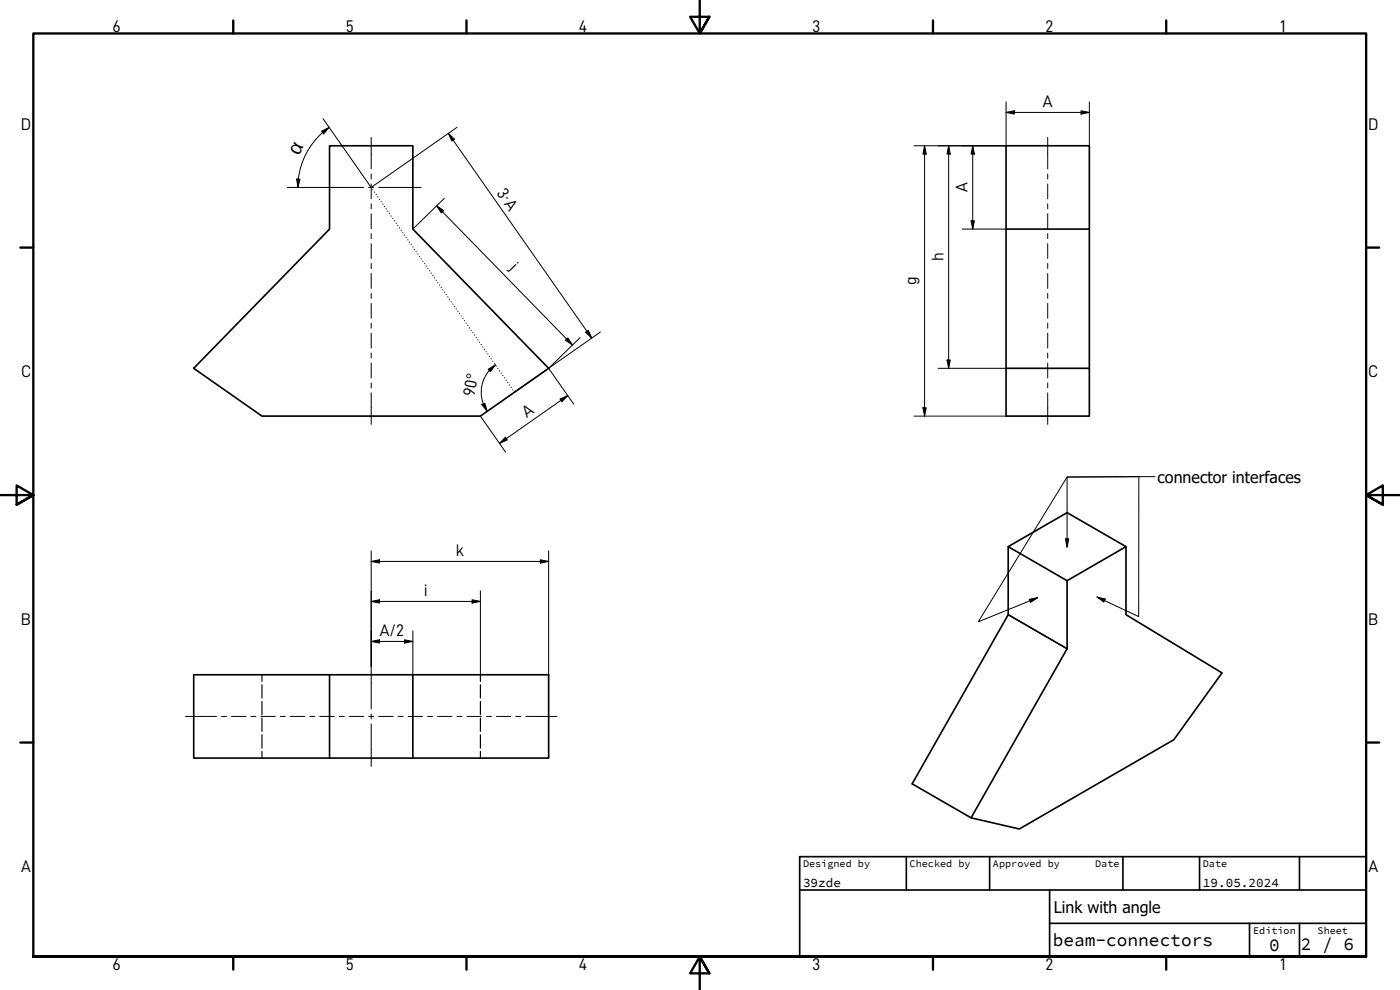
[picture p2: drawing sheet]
<svg xmlns="http://www.w3.org/2000/svg" width="420mm" height="297mm" viewBox="0 0 420 297" stroke-linecap="round" stroke-linejoin="round" font-family="sans-serif">
<!-- layer: Visible (ISO) -->
<path d="M98.9 43.7h25v25l40.8 41.8-20.5 14.3h-65.6l-20.5-14.3 40.8-41.8zM301.9 68.7h25v-25h-25v81.1h25v-14.3h-25M326.9 68.7v41.8M302.6 164l17.7 10.2v20.4l-17.7-10.2M337.9 164v20.4l28.8 17.5-14.4 20.1-46.4 26.7-14.5-3.3-17.7-10.2 28.9-50.8v-20.4l17.7-10.2 17.6 10.2-17.6 10.2M320.3 194.6l-28.9 50.8M98.9 202.5v25h25v-25M98.9 227.5h-40.8v-25h106.6v25h-40.8" fill="none" stroke="#000" stroke-width=".5"/>
<!-- layer: Hidden (ISO) -->
<path d="M78.6 202.5v2M78.6 205.5v4M78.6 210.5v4M78.6 215.5v4M144.2 202.5v2M144.2 205.5v4M144.2 210.5v4M144.2 215.5v4M78.6 220.5v3.9M78.6 225.5v2M144.2 220.5v3.9M144.2 225.5v2" fill="none" stroke="#000" stroke-width=".35"/>
<!-- layer: Title (ISO) -->
<path d="M240 257h170v30h-170zM272 257v10M297 257v10M337 257v10M360 257v10M390 257v10M240 267h170M315 277h95M315 267v20M375 277v10M390 277v10" fill="none" stroke="#000" stroke-width=".5"/>
<!-- layer: Border (ISO) -->
<g fill="none" stroke="#000" stroke-width=".7">
<path d="M70 6.1v3.9M140 6.1v3.9M210 0v10l-2.9-5h5.8l-2.9 5 2.9-5M280 6.1v3.9M350 6.1v3.9M6.1 74.3h3.9M410 74.3h3.9M0 148.5h10l-5-2.8v5.7l5-2.9-5 2.9M420 148.5h-10l5-2.8v5.7l-5-2.9 5 2.9M6.1 222.8h3.9M410 222.8h3.9M10 287v-277h400v277h-400h400"/>
<path d="M70 287v3.9M140 287v3.9M212.9 292l-2.9-5 2.9 5h-5.8l2.9-5v10M280 287v3.9M350 287v3.9"/>
</g>
<!-- layer: Sketch Geometry (ISO) -->
<g fill="none" stroke="#000" stroke-width=".3">
<path d="M111.4 56.2v.1M111.9 56.9v.1M112.4 57.6v.1M112.9 58.3v.1M113.4 59v.1M113.9 59.8v.1M114.4 60.5v.1M114.9 61.2v.1M115.4 61.9v.1M115.9 62.6v.1M116.4 63.3v.1M116.9 64v.2"/>
<path d="M117.4 64.8v.1M117.9 65.5v.1M118.4 66.2v.1M118.9 66.9v.1M119.4 67.6v.1M119.9 68.3v.1M120.4 69v.1M120.9 69.8v.1M121.4 70.5v.1M121.9 71.2v.1M122.4 71.9v.1M122.9 72.6v.1"/>
<path d="M123.4 73.3v.1M123.9 74v.2M124.4 74.8v.1M124.9 75.5v.1M125.4 76.2v.1M125.9 76.9v.1M126.4 77.6v.1M126.9 78.3v.1M127.4 79v.1M127.9 79.8v.1M128.4 80.5v.1M128.9 81.2v.1"/>
<path d="M129.4 81.9v.1M129.9 82.6v.1M130.4 83.3v.1M130.9 84v.2M131.4 84.8v.1M131.9 85.5v.1M132.4 86.2v.1M132.9 86.9v.1M133.4 87.6v.1M133.9 88.3v.1M134.4 89v.2M134.9 89.8v.1"/>
<path d="M135.4 90.5v.1M135.9 91.2v.1M136.4 91.9v.1M136.9 92.6v.1M137.4 93.3v.1M137.9 94.1v.1M138.4 94.8v.1M138.9 95.5v.1M139.4 96.2v.1M139.9 96.9v.1M140.4 97.6v.1M140.9 98.3v.1"/>
<path d="M141.4 99v.2M141.9 99.8v.1M142.4 100.5v.1M142.9 101.2v.1M143.4 101.9v.1M143.9 102.6v.1M144.4 103.3v.1M144.9 104.1v.1M145.4 104.8v.1M145.9 105.5v.1M146.4 106.2v.1M146.9 106.9v.1"/>
<path d="M147.4 107.6v.1M147.9 108.3v.1M148.4 109l.1 .2M148.9 109.8v.1M149.4 110.5v.1M149.9 111.2v.1M150.4 111.9l.1 .1M150.9 112.6l.1 .1M151.4 113.3v.1M151.9 114.1v.1M152.4 114.8l.1 .1M152.9 115.5l.1 .1"/>
<path d="M153.4 116.2v.1M153.9 116.9v.1M154.4 117.6v.1M302.6 184.4l17.7 10.2"/>
</g>
<!-- layer: Centerline (ISO) -->
<g fill="none" stroke="#000" stroke-width=".3">
<path d="M96.4 56.2h12.7M110.6 56.2h1.5M111.4 41.2v9.5M111.4 52.2v1.5M111.4 55.2v4.5M113.6 56.2h12.8M314.4 41.2v9.5M314.4 52.2v1.5M314.4 55.2v4.5M111.4 61.1v1.5M111.4 64.2v4.4M111.4 70.1v1.5"/>
<path d="M111.4 73.1v4.5M111.4 79.1v1.5M314.4 61.1v1.5M314.4 64.2v4.4M314.4 70.1v1.5M314.4 73.1v4.5M314.4 79.1v1.5M111.4 82.1v4.4M111.4 88v1.5M111.4 91v4.5M111.4 97v1.5M111.4 100v4.4"/>
<path d="M314.4 82.1v4.4M314.4 88v1.5M314.4 91v4.5M314.4 97v1.5M314.4 100v4.4M111.4 105.9v1.5M111.4 108.9v4.5M111.4 114.9v1.5M111.4 117.9v9.4M314.4 105.9v1.5M314.4 108.9v4.5M314.4 114.9v1.5"/>
<path d="M314.4 117.9v9.4M111.4 200v12.7M55.6 215h9.4M66.5 215h1.5M69.5 215h4.3M75.3 215h1.5M78.3 215h4.3M84.1 215h1.5M87.1 215h4.4M93 215h1.5M96 215h4.3M101.8 215h1.5"/>
<path d="M104.8 215h4.3M110.6 215h1.5M111.4 214.2v1.5M111.4 217.2v12.8M113.6 215h4.4M119.5 215h1.5M122.5 215h4.3M128.3 215h1.5M131.3 215h4.3M137.1 215h1.6M140.2 215h4.3M146 215h1.5"/>
<path d="M149 215h4.3M154.8 215h1.5M157.8 215h9.4"/>
</g>
<!-- layer: Dimension (ISO) -->
<g fill="none" stroke="#000" stroke-width=".3">
<path d="M96.5 39.4l2.3-1.2-1.7 2zM97 35.6l14.3 20.5M98.8 38.2a22 22 0 0 0-9.4 18M137.2 38.2l-25.7 17.9M301.9 33.7l2.5-.5v1zM301.9 33.7h25M301.9 30.6v13.1h-27.6M324.4 33.2l2.5 .5-2.5 .5zM326.9 30.6v13.1M86.2 56.2h10.2M89 53.7l1 .1-.6 2.4zM133.3 59.5l-9.4 9.2"/>
<path d="M134.6 40l1.8 1.8-.8 .6zM134.6 40l43 61.4M277.5 43.7l.5 2.5h-1zM277.5 43.7v81.1M284.7 43.7l.5 2.5h-1zM284.7 43.7v66.8M291.9 43.7l.5 2.5h-1zM291.9 43.7v25M131.1 61.8l2.1 1.4-.8 .7zM131.1 61.8l40.7 41.7M288.8 68.7h13.1M291.4 66.2h1l-.5 2.5z"/>
<path d="M175.7 99.7l.9-.6 1 2.3zM180.2 99.6l-25.8 18.1M146.5 110.8l2.2-1.3-1.5 2zM148.7 109.5a10 10 0 0 0-2.5 13.9M168.1 119.7l2.3-1-1.8 1.8zM169.7 102.1l.7-.7 1.4 2.1zM170.4 118.7l-20.5 14.3M174.1 101.3l-9.4 9.2 7.5 10.8M281.5 110.5h20.4M284.2 108h1l-.5 2.5zM144.2 124.8l7.5 10.8M144.6 121.4l.9-.4 .7 2.4z"/>
<path d="M151.7 131.2l.5 .8-2.3 1zM274.3 124.8h27.6M277 122.4h1l-.5 2.4zM111.4 168.5l2.5-.5v.9zM111.4 165.3v34.7M111.4 168.5h53.3M141.7 180l2.5 .5-2.5 .5zM144.2 177.3v25.2M162.2 168l2.5 .5-2.5 .4zM164.7 165.3v37.2M111.4 192.5l2.5-.5v1zM111.4 180.5l2.5-.5v1z"/>
<path d="M111.4 192.5h12.5M111.4 180.5h32.8M121.4 192l2.5 .5-2.5 .5zM123.9 189.3v13.2"/>
</g>
<g fill="#000">
<path d="M301.9 33.7l2.5-.5v1zM324.4 33.2l2.5 .5-2.5 .5zM89 53.7l1 .1-.6 2.4zM96.5 39.4l2.3-1.2-1.7 2zM134.6 40l1.8 1.8-.8 .6zM277.5 43.7l.5 2.5h-1zM284.7 43.7l.5 2.5h-1zM291.9 43.7l.5 2.5h-1zM131.1 61.8l2.1 1.4-.8 .7zM291.4 66.2h1l-.5 2.5zM175.7 99.7l.9-.6 1 2.3zM146.5 110.8l2.2-1.3-1.5 2z"/>
<path d="M169.7 102.1l.7-.7 1.4 2.1zM284.2 108h1l-.5 2.5zM144.6 121.4l.9-.4 .7 2.4zM151.7 131.2l.5 .8-2.3 1zM168.1 119.7l2.3-1-1.8 1.8zM277 122.4h1l-.5 2.4zM111.4 180.5l2.5-.5v1zM111.4 168.5l2.5-.5v.9zM162.2 168l2.5 .5-2.5 .4zM111.4 192.5l2.5-.5v1zM121.4 192l2.5 .5-2.5 .5zM141.7 180l2.5 .5-2.5 .5z"/>
</g>
<!-- layer: Symbol (ISO) -->
<path d="M346.6 143h-4.8l-.1 42-12.5-5.9M308.9 179.8l2.5-.5-2.1 1.4zM319.7 161.7h1l-.4 2.5zM320.3 164.2l-.1-21.1 21.6-.1-21.6 .1-26.6 43.5 17.8-7.3M329.2 179.1l2.5 .6-.4 .9z" fill="none" stroke="#000" stroke-width=".3"/>
<path d="M319.7 161.7h1l-.4 2.5zM329.2 179.1l2.5 .6-.4 .9zM308.9 179.8l2.5-.5-2.1 1.4z" fill="#000"/>
<text font-size="5.9" x="89.7" y="46.9" transform="rotate(-63 89.7 46.9)">α</text>
<g font-size="5.3">
<text x="316" y="283.9">beam-connectors</text>
<text x="380.9" y="285.2">0</text>
<text x="390.4" y="285">2 / 6</text>
</g>
<g font-size="5.1">
<text x="33.8" y="9.6">6</text>
<text x="103.8" y="9.6">5</text>
<text x="173.7" y="9.6">4</text>
<text x="243.7" y="9.6">3</text>
<text x="313.8" y="9.6">2</text>
<text x="384.2" y="9.6">1</text>
<text x="313" y="32.2">A</text>
<text x="6.3" y="38.9">D</text>
<text x="410.6" y="38.9">D</text>
<text x="148.9" y="57.8" transform="rotate(55 148.9 57.8)">3·A</text>
<text x="290.4" y="57.7" transform="rotate(-90 290.4 57.7)">A</text>
<text x="152.7" y="80.6" transform="rotate(46 152.7 80.6)">j</text>
<text x="283.2" y="78.4" transform="rotate(-90 283.2 78.4)">h</text>
<text x="275.2" y="85.6" transform="rotate(-90 275.2 85.6)">g</text>
<text x="6.3" y="113.2">C</text>
<text x="410.6" y="113.2">C</text>
<text x="142.4" y="119.2" transform="rotate(-80 142.4 119.2)">90°</text>
<text x="158.1" y="125.5" transform="rotate(-35 158.1 125.5)">A</text>
<text x="136.8" y="166.9">k</text>
<text x="127.2" y="178.9">i</text>
<text x="6.3" y="187.4">B</text>
<text x="114" y="190.9">A/2</text>
<text x="410.6" y="187.4">B</text>
<text x="6.4" y="261.7">A</text>
<text x="410.7" y="261.7">A</text>
<text x="33.8" y="290.9">6</text>
<text x="103.8" y="290.9">5</text>
<text x="173.7" y="290.9">4</text>
<text x="243.7" y="290.9">3</text>
<text x="313.8" y="290.9">2</text>
<text x="384.2" y="290.9">1</text>
</g>
<g font-size="4.8">
<text x="347.4" y="144.8">connector interfaces</text>
<text x="316.3" y="273.9">Link with angle</text>
</g>
<g font-size="3.8">
<text x="241" y="266">39zde</text>
<text x="361" y="266">19.05.2024</text>
</g>
<g font-size="3">
<text x="241" y="260.2">Designed by</text>
<text x="273" y="260.2">Checked by</text>
<text x="298" y="260.2">Approved by</text>
<text x="328.7" y="260">Date</text>
<text x="361" y="260">Date</text>
<text x="376.1" y="280.2">Edition</text>
<text x="395.4" y="280.2">Sheet</text>
</g>
</svg>
